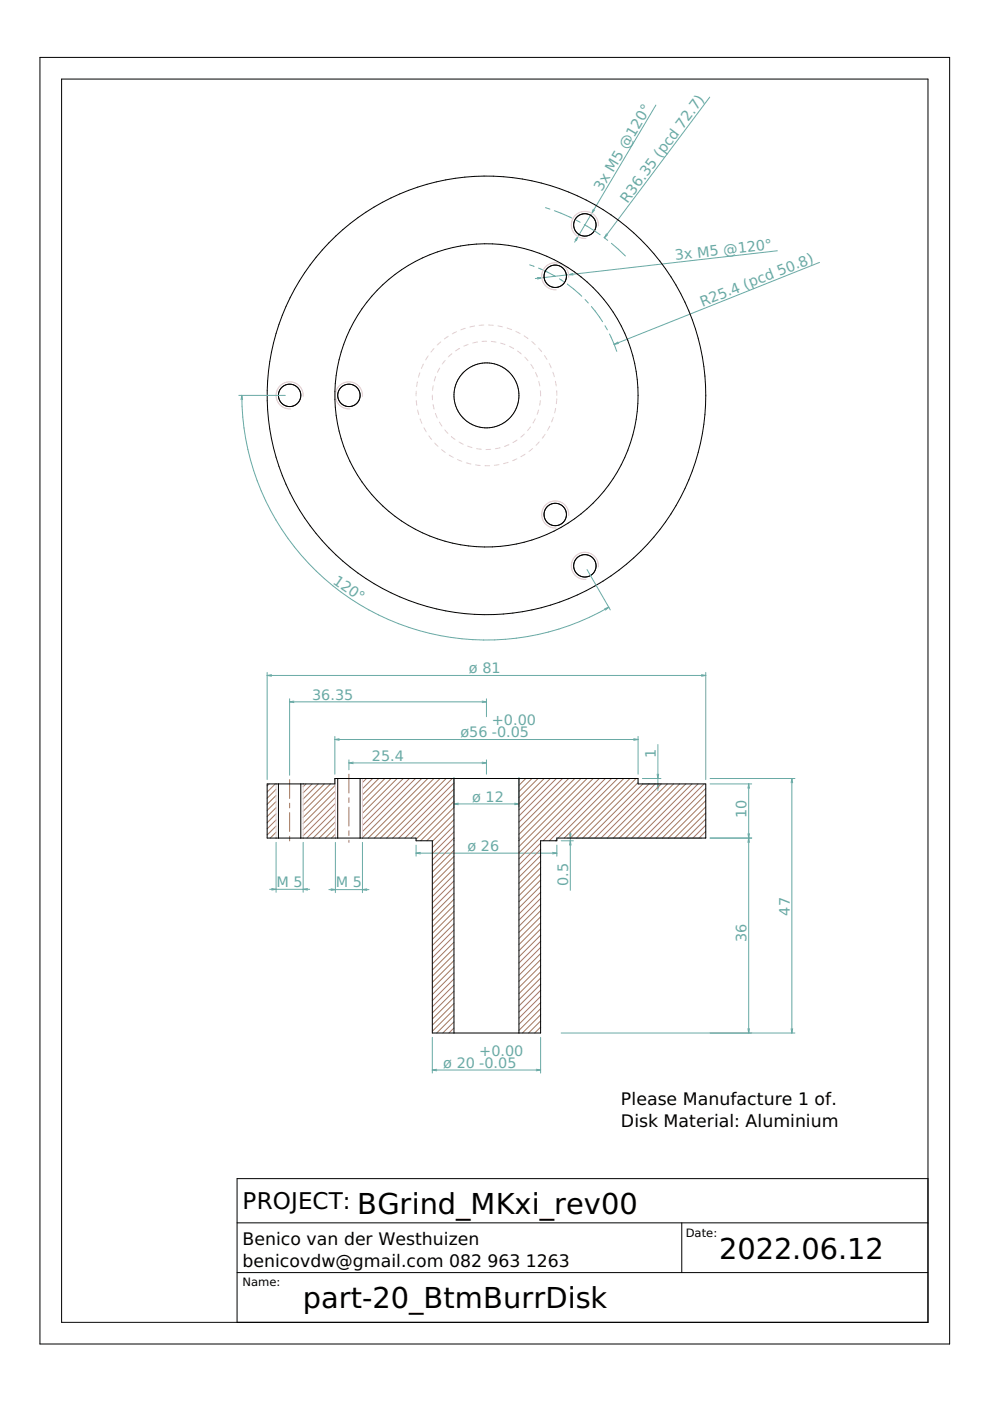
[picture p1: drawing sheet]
<svg xmlns="http://www.w3.org/2000/svg" width="210mm" height="297mm" viewBox="0 0 210 297" stroke-linecap="round" stroke-linejoin="round" font-family="sans-serif">
<g fill="none" stroke="#69aaa5" stroke-width=".21">
<path d="M139.1 22.3l-13.6 22.9M150.5 20.6l-22.3 29.8M112.3 56.2l.9 .3M113.9 58.8l1 .1-.9 .3M114.2 56.8l3.6 1.8M115.6 44l1 .3M117.5 44.7l3.7 1.5M118.6 59.1l.9 .6M120.6 58.2l-7.1 .9M120.6 58.2l.9 .1M121.5 58l-.9 .2M121.9 50.9l.6-.7-.3 .8"/>
<path d="M122.1 46.7l.9 .4M123.9 47.6l3.3 2.2M125.5 45.2l-3.7 6.1M125.8 44.3l-.3 .9M126.1 44.5l-.6 .7M128.1 50.4l.7 .6M128.6 49.6l-.4 .8M128.8 49.8l-.6 .6M129.6 51.6l3 2.7M164.8 53.2l-44.2 5M173.8 55.6l-43.6 17.4M120.3 60.2l3 2.6"/>
<path d="M124.1 63.5l.6 .7M125.4 65l2.4 3.2M128.3 69.1l.5 .8M129.2 70.8l1.6 3.7M131 72.5l-.8 .5M131.1 72.8l-.9 .2M50.6 83.8h9.9M51.3 83.8a51.9 51.9 0 0 0 77.8 44.9M51.3 83.8l.1 .9M51.3 83.8l-.2 .9M124.5 120.8l4.9 8.5M129.1 128.7l-.7 .6"/>
<path d="M129.1 128.7l-.9 .4M56.6 142.6v22.7M56.6 143.2h93M56.6 143.2l1 .2M57.6 143l-1 .2M61.4 148.2v16.2M61.4 148.8h41.7M61.4 148.8l.9 .2M62.3 148.6l-.9 .2M71 156.1v8M71 156.8h64.3M71 156.8l.9 .2"/>
<path d="M71.9 156.6l-.9 .2M102.2 148.6l.9 .2M103.1 148.2v3.8M103.1 148.8l-.9 .2M134.4 156.6l.9 .2M135.3 156.1v8M135.3 156.8l-.9 .2M139.5 157.9v9.7M148.7 143l.9 .2M149.6 142.6v22.7M149.6 143.2l-.9 .2M58.5 178.6v10.6"/>
<path d="M64.3 178.6v10.6M71.1 178.6v10.7M74 161.1v2.1M74 161.8h29.1M74 161.8l.9 .1M74.9 161.6l-.9 .2M76.8 178.6v10.7M88.2 179.2v2.3M96.3 164.8v6.3M96.3 170.5h13.7M96.3 170.5l.9 .1M97.2 170.3l-.9 .2"/>
<path d="M102.2 161.6l.9 .2M103.1 161.1v3M103.1 161.8l-.9 .1M109.1 170.3l.9 .2M110 164.8v6.3M110 170.5l-.9 .1M118.1 179.2v2.3M119 178.3h2.6M120.3 177.7h28.4M120.8 179.2l.1-.9 .2 .9M120.8 176.8l.1 .9 .2-.9M120.9 176.3v12.5"/>
<path d="M136.2 165.1h3.9M136.2 166.2h3.9M139.3 167.1l.2-.9 .1 .9M139.3 164.1l.2 1 .1-1M150.6 165.1h17.9M150.6 166.2h8.8M150.6 177.7h8.8M158.6 176.8l.3 1.8M158.7 166.2v52.8M158.7 166.2l.2 .9M158.7 166.2l-.1 .9M158.9 176.8l-.3 1.8"/>
<path d="M167.9 165.1v53.9M167.9 165.1l.2 .9M167.9 165.1l-.2 .9M57.2 188.5h8.5M57.6 188.4l.9 .1-.9 .2M65.2 188.4l-.9 .1 .9 .2M69.7 188.6h8.5M70.2 188.5l.9 .1-.9 .2M77.8 188.5l-1 .1 1 .2M88.2 180.9h29.9M88.2 180.9l.9 .1M89.1 180.7l-.9 .2"/>
<path d="M117.1 180.7l1 .2M118.1 180.9l-1 .1M91.7 219.9v7.6M114.6 219.9v7.6M119 219h49.5M158.6 218.1l.1 .9M158.9 218.1l-.2 .9M167.7 218.1l.2 .9M168.1 218.1l-.2 .9M91.7 226.9h22.9M91.7 226.9l.9 .1M92.6 226.7l-.9 .2"/>
<path d="M113.7 226.7l.9 .2M114.6 226.9l-.9 .1"/>
</g>
<g fill="none" stroke="#a47a61" stroke-width=".21">
<path d="M57.1 166.2l-.5 .4M58.4 166.2l-1.8 1.7M58.5 167.3l-1.9 1.9M58.5 168.6l-1.9 1.9M58.5 169.9l-1.9 1.9M58.5 171.2l-1.9 1.9M58.5 172.5l-1.9 1.9M58.5 173.8l-1.9 1.9M58.5 175.1l-1.9 1.9M58.5 176.4l-1.2 1.3M61.4 165.3v4M61.4 170.3v1"/>
<path d="M61.4 172.3v4M61.4 177.3v1M64.9 166.2l-.6 .6M66.2 166.2l-1.9 1.9M67.5 166.2l-3.2 3.2M68.8 166.2l-4.5 4.5M70.1 166.2l-5.8 5.8M71.1 165.2l-.1 .1M71.1 166.5l-6.8 6.8M71.1 167.8l-6.8 6.8M71.1 169.1l-6.8 6.8M71.1 170.4l-6.8 6.8"/>
<path d="M71.1 171.7l-6 6M71.1 173l-4.7 4.7M71.1 174.3l-3.4 3.4M71.1 175.6l-2.1 2.1M71.1 176.9l-.8 .8M74 164.1v4M74 169.1v1M74 171.1v4M74 176.1v1M74 178.1v.5M77.7 165.1l-.9 .8M79 165.1l-2.2 2.1"/>
<path d="M80.3 165.1l-3.5 3.4M81.6 165.1l-4.8 4.7M82.9 165.1l-6.1 6M84.2 165.1l-7.4 7.3M85.5 165.1l-8.7 8.6M86.8 165.1l-10 9.9M88.1 165.1l-11.3 11.2M89.4 165.1l-12.6 12.5M90.7 165.1l-12.6 12.6M92 165.1l-12.6 12.6M93.3 165.1l-12.6 12.6M94.6 165.1l-12.6 12.6"/>
<path d="M95.9 165.1l-12.6 12.6M96.3 177.7l-4.6 4.6M96.3 166l-11.7 11.7M96.3 167.3l-10.4 10.4M96.3 168.6l-9.1 9.1M96.3 169.9l-8.1 8M96.3 171.2l-7.1 7.1M96.3 172.5l-5.8 5.8M96.3 173.8l-4.6 4.6M96.3 175.1l-4.6 4.6M96.3 176.4l-4.6 4.6M96.3 179l-4.6 4.6"/>
<path d="M110.2 165.1l-.2 .1M111.5 165.1l-1.5 1.4M112.8 165.1l-2.8 2.7M114.1 165.1l-4.1 4M114.6 178.8l-4.6 4.6M115.4 165.1l-5.4 5.3M116.7 165.1l-6.7 6.6M118 165.1l-8 7.9M118.1 178l-.3 .3M119.3 165.1l-9.3 9.2M120.6 165.1l-10.6 10.5M121.9 165.1l-11.9 11.8"/>
<path d="M123.2 165.1l-13.2 13.1M124.5 165.1l-14.5 14.4M125.8 165.1l-15.8 15.7M127.1 165.1l-17.1 17M128.4 165.1l-13.2 13.2M129.7 165.1l-13.2 13.2M131 165.1l-12.7 12.6M132.3 165.1l-12.7 12.6M133.6 165.1l-12.7 12.6M134.9 165.1l-12.7 12.6M135.3 165.9l-11.8 11.8M136.3 166.2l-11.5 11.5"/>
<path d="M137.6 166.2l-11.5 11.5M138.9 166.2l-11.5 11.5M140.2 166.2l-11.5 11.5M141.5 166.2l-11.5 11.5M142.8 166.2l-11.5 11.5M144.1 166.2l-11.5 11.5M145.4 166.2l-11.5 11.5M146.7 166.2l-11.5 11.5M148 166.2l-11.5 11.5M149.3 166.2l-11.5 11.5M149.6 167.2l-10.5 10.5M149.6 168.5l-9.2 9.2"/>
<path d="M149.6 169.8l-7.9 7.9M149.6 171.1l-6.6 6.6M149.6 172.4l-5.3 5.3M149.6 173.7l-4 4M149.6 175l-2.7 2.7M149.6 176.3l-1.4 1.4M149.6 177.6l-.1 .1M96.3 193.3l-4.6 4.6M96.3 194.6l-4.6 4.6M96.3 195.9l-4.6 4.6M96.3 197.2l-4.6 4.6M96.3 198.5l-4.6 4.6"/>
<path d="M96.3 199.8l-4.6 4.6M96.3 192l-4.6 4.6M96.3 180.3l-4.6 4.6M96.3 181.6l-4.6 4.6M96.3 182.9l-4.6 4.6M96.3 184.2l-4.6 4.6M96.3 185.5l-4.6 4.6M96.3 186.8l-4.6 4.6M96.3 188.1l-4.6 4.6M96.3 189.4l-4.6 4.6M96.3 190.7l-4.6 4.6M114.6 180.1l-4.6 4.6"/>
<path d="M114.6 181.4l-4.6 4.6M114.6 182.7l-4.6 4.6M114.6 184l-4.6 4.6M114.6 185.3l-4.6 4.6M114.6 186.6l-4.6 4.6M114.6 187.9l-4.6 4.6M114.6 189.2l-4.6 4.6M114.6 190.5l-4.6 4.6M114.6 191.8l-4.6 4.6M114.6 193.1l-4.6 4.6M114.6 194.4l-4.6 4.6M114.6 195.7l-4.6 4.6"/>
<path d="M114.6 197l-4.6 4.6M114.6 198.3l-4.6 4.6M114.6 199.6l-4.6 4.6M96.3 201.1l-4.6 4.6M96.3 202.4l-4.6 4.6M96.3 203.7l-4.6 4.6M96.3 205l-4.6 4.6M96.3 206.3l-4.6 4.6M96.3 207.6l-4.6 4.6M96.3 208.9l-4.6 4.6M96.3 210.2l-4.6 4.6M96.3 211.5l-4.6 4.6"/>
<path d="M96.3 212.8l-4.6 4.6M96.3 214.1l-4.6 4.6M96.3 215.4l-3.7 3.6M96.3 216.7l-2.4 2.3M96.3 218l-1.1 1M114.6 215.2l-3.8 3.8M114.6 216.5l-2.5 2.5M114.6 217.8l-1.2 1.2M114.6 200.9l-4.6 4.6M114.6 202.2l-4.6 4.6M114.6 203.5l-4.6 4.6M114.6 204.8l-4.6 4.6"/>
<path d="M114.6 206.1l-4.6 4.6M114.6 207.4l-4.6 4.6M114.6 208.7l-4.6 4.6M114.6 210l-4.6 4.6M114.6 211.3l-4.6 4.6M114.6 212.6l-4.6 4.6M114.6 213.9l-4.6 4.6"/>
</g>
<g fill="none" stroke="#000" stroke-width=".21">
<path d="M8.5 12.2h192.8v272.8h-192.8zM13.1 16.8h183.7v263.6h-183.7zM56.6 166.2h14.4v-1.1h64.3v1.1h14.3v11.5h-31.5v.6h-3.5v40.7h-22.9v-40.7h-3.5v-.6h-31.6zM59 166.2v11.5M63.8 166.2v11.5M71.6 165.1v12.6M76.4 165.1v12.6M96.3 165.1v53.9M110 165.1v53.9M50.3 259.3h146.5M144.6 259.3v10.5M196.8 249.9h-146.5v30.5"/>
<path d="M50.3 269.8h146.5"/>
<circle cx="117.7" cy="58.6" r="2.37"/>
<circle cx="124" cy="47.7" r="2.37"/>
<circle cx="61.4" cy="83.8" r="2.37"/>
<circle cx="74" cy="83.8" r="2.37"/>
<circle cx="103.1" cy="83.8" r="6.9"/>
<circle cx="103.1" cy="83.8" r="32.1"/>
<circle cx="103.1" cy="83.8" r="46.5"/>
<circle cx="117.7" cy="109.1" r="2.37"/>
<circle cx="124" cy="120" r="2.37"/>
</g>
<g fill="none" stroke="#e6c8e1" stroke-width=".21">
<path d="M120.6 58.8a2.87 2.87 0 0 0-2.8-3.1 2.87 2.87 0 0 0-2.9 3 2.87 2.87 0 0 0 3.1 2.7M126.9 47.9a2.87 2.87 0 0 0-2.8-3.1 2.87 2.87 0 0 0-3 3 2.87 2.87 0 0 0 3.2 2.7M89 79l-.3 1M89.4 78.1h.1M89.8 77.2l-.4 .9M90.8 75.5l-.5 .8M92 73.9l-.6 .8M92.4 79.8l-.3 1M93.2 78l-.4 .9M93.4 72.5l-.7 .7M94.4 76.4l-.6 .8M95 71.3l-.8 .6"/>
<path d="M95.8 75l-.7 .7M96.8 70.3l-.9 .5M97.4 73.9l-.8 .5M98.7 69.6l-1 .3M99.3 73l-1 .4M100.6 69.1l-1 .2M100.6 69.1h.1M101.2 72.5l-1 .2M101.2 72.5h.1M102.6 68.9l-1 .1M103.2 72.4h-1M103.6 68.9l1 .1"/>
<path d="M104.2 72.4l1 .1M105.6 69.1l1 .2M106.1 72.7l1 .3M107.5 69.6l1 .3M108 73.4l.9 .5M109.4 70.3l.9 .4M109.7 74.4l.8 .6M111.1 71.2h.1M111.2 71.2l.8 .6M111.3 75.7l.6 .8M112.5 77.3l.6 .8M112.7 72.4l.8 .7"/>
<path d="M113.5 79l.4 .9M114.2 73.8l.6 .8M115.4 75.4l.6 .8M116.5 77.1l.4 .9M117.2 78.9l.3 1M64.3 84.1a2.87 2.87 0 0 0-2.8-3.1 2.87 2.87 0 0 0-3 2.9 2.87 2.87 0 0 0 3.2 2.8M76.8 84.1a2.87 2.87 0 0 0-2.7-3.1 2.87 2.87 0 0 0-3 2.9 2.87 2.87 0 0 0 3.1 2.8M88.2 82.9v1M88.3 84.9l.1 1M88.5 81l-.2 .9M88.5 86.9l.3 1M89.1 88.8h.1"/>
<path d="M89.1 88.8l.4 1M89.9 90.7l.5 .8M90.9 92.4l.6 .8M91.7 83.8v.9M91.7 84.7v.1M91.8 85.8l.2 .9M91.8 81.8l-.1 1M92.2 93.9l.7 .8M92.3 87.7h.1M92.3 87.7l.4 .9M93.2 89.5l.5 .8M93.6 95.3l.8 .6"/>
<path d="M94.3 91.1l.7 .8M95.2 96.5l.9 .5M95.7 92.6l.8 .6M97 97.4l.9 .4M97.3 93.7l.9 .5M98.9 98.1l.9 .3M99.1 94.6l1 .3M100.8 98.6l1 .1M101.1 95.1l.9 .2M103.8 98.7h-1M104 95.3h-1M105.8 98.5l-1 .2"/>
<path d="M106 94.9l-1 .2M106 94.9h.1M107.7 98l-.9 .3M107.9 94.3l-.9 .3M108.8 93.8h.1M109.6 97.3l-.9 .4M109.6 93.3l-.8 .5M110.5 96.8h.1M111.2 92l-.8 .7M111.3 96.3l-.8 .5M112.5 90.5l-.6 .8M112.9 95.1l-.8 .6"/>
<path d="M113.5 88.8l-.5 .9M114.2 86.9l-.3 1M114.2 80.9l.2 .9M114.3 93.7l-.6 .7M114.6 85l-.2 .9M114.6 82.8v1.2M115.6 92.1l-.6 .8M116.6 90.4l-.5 .8M117.3 88.5l-.3 1M117.8 80.8l.1 1M117.8 86.6l-.2 1M118 82.8l.1 1"/>
<path d="M118 84.6v1M118 84.6h.1M120.6 109.3a2.87 2.87 0 0 0-2.8-3.1 2.87 2.87 0 0 0-2.9 3 2.87 2.87 0 0 0 3.1 2.7M126.9 120.2a2.87 2.87 0 0 0-2.8-3.1 2.87 2.87 0 0 0-3 3 2.87 2.87 0 0 0 3.2 2.7M58.5 166.2v11.5M64.3 166.2v11.5M71.1 165.1v12.6M76.8 165.1v12.6"/>
</g>
<g font-size="6.1">
<text x="75.8" y="257.3">BGrind_MKxi_rev00</text>
<text x="152.5" y="267">2022.06.12</text>
<text x="64.2" y="277.3">part-20_BtmBurrDisk</text>
</g>
<text font-size="4.9" x="51.4" y="256.4">PROJECT:</text>
<g font-size="3.7">
<text x="131.7" y="234.2">Please Manufacture 1 of.</text>
<text x="131.7" y="238.9">Disk Material: Aluminium</text>
<text x="51.4" y="263.9">Benico van der Westhuizen</text>
<text x="51.4" y="268.6">benicovdw@gmail.com 082</text>
<text x="103.4" y="268.6">963</text>
<text x="111.5" y="268.6">1263</text>
</g>
<g font-size="3.1" fill="#69aaa5">
<text x="127.6" y="40.7" transform="rotate(-59 127.6 40.7)">3x M5 @120°</text>
<text x="133" y="43.2" transform="rotate(-53 133 43.2)">R36.35 (pcd 72.7)</text>
<text x="143.2" y="55.2" transform="rotate(-7 143.2 55.2)">3x M5 @120°</text>
<text x="148.9" y="65.1" transform="rotate(-22 148.9 65.1)">R25.4 (pcd 50.8)</text>
<text x="70.4" y="123.5" transform="rotate(35 70.4 123.5)">120°</text>
<text x="99.4" y="142.8">ø 81</text>
<text x="66.2" y="148.3">36.35</text>
<text x="104.3" y="153.8">+0.00</text>
<text x="78.9" y="161.3">25.4</text>
<text x="97.6" y="156.3">ø56 -0.05</text>
<text x="139" y="160.7" transform="rotate(-90 139 160.7)">1</text>
<text x="100.1" y="170">ø 12</text>
<text x="158.3" y="173.5" transform="rotate(-90 158.3 173.5)">10</text>
<text x="99.1" y="180.4">ø 26</text>
<text x="58.6" y="188.1">M 5</text>
<text x="71.2" y="188.2">M 5</text>
<text x="120.5" y="187.9" transform="rotate(-90 120.5 187.9)">0.5</text>
<text x="167.4" y="194.1" transform="rotate(-90 167.4 194.1)">47</text>
<text x="158.3" y="199.7" transform="rotate(-90 158.3 199.7)">36</text>
<text x="94" y="226.4">ø 20 -0.05</text>
<text x="101.6" y="223.9">+0.00</text>
</g>
<g font-size="2.4">
<text x="145.4" y="262.3">Date:</text>
<text x="51.4" y="272.7">Name:</text>
</g>
</svg>
